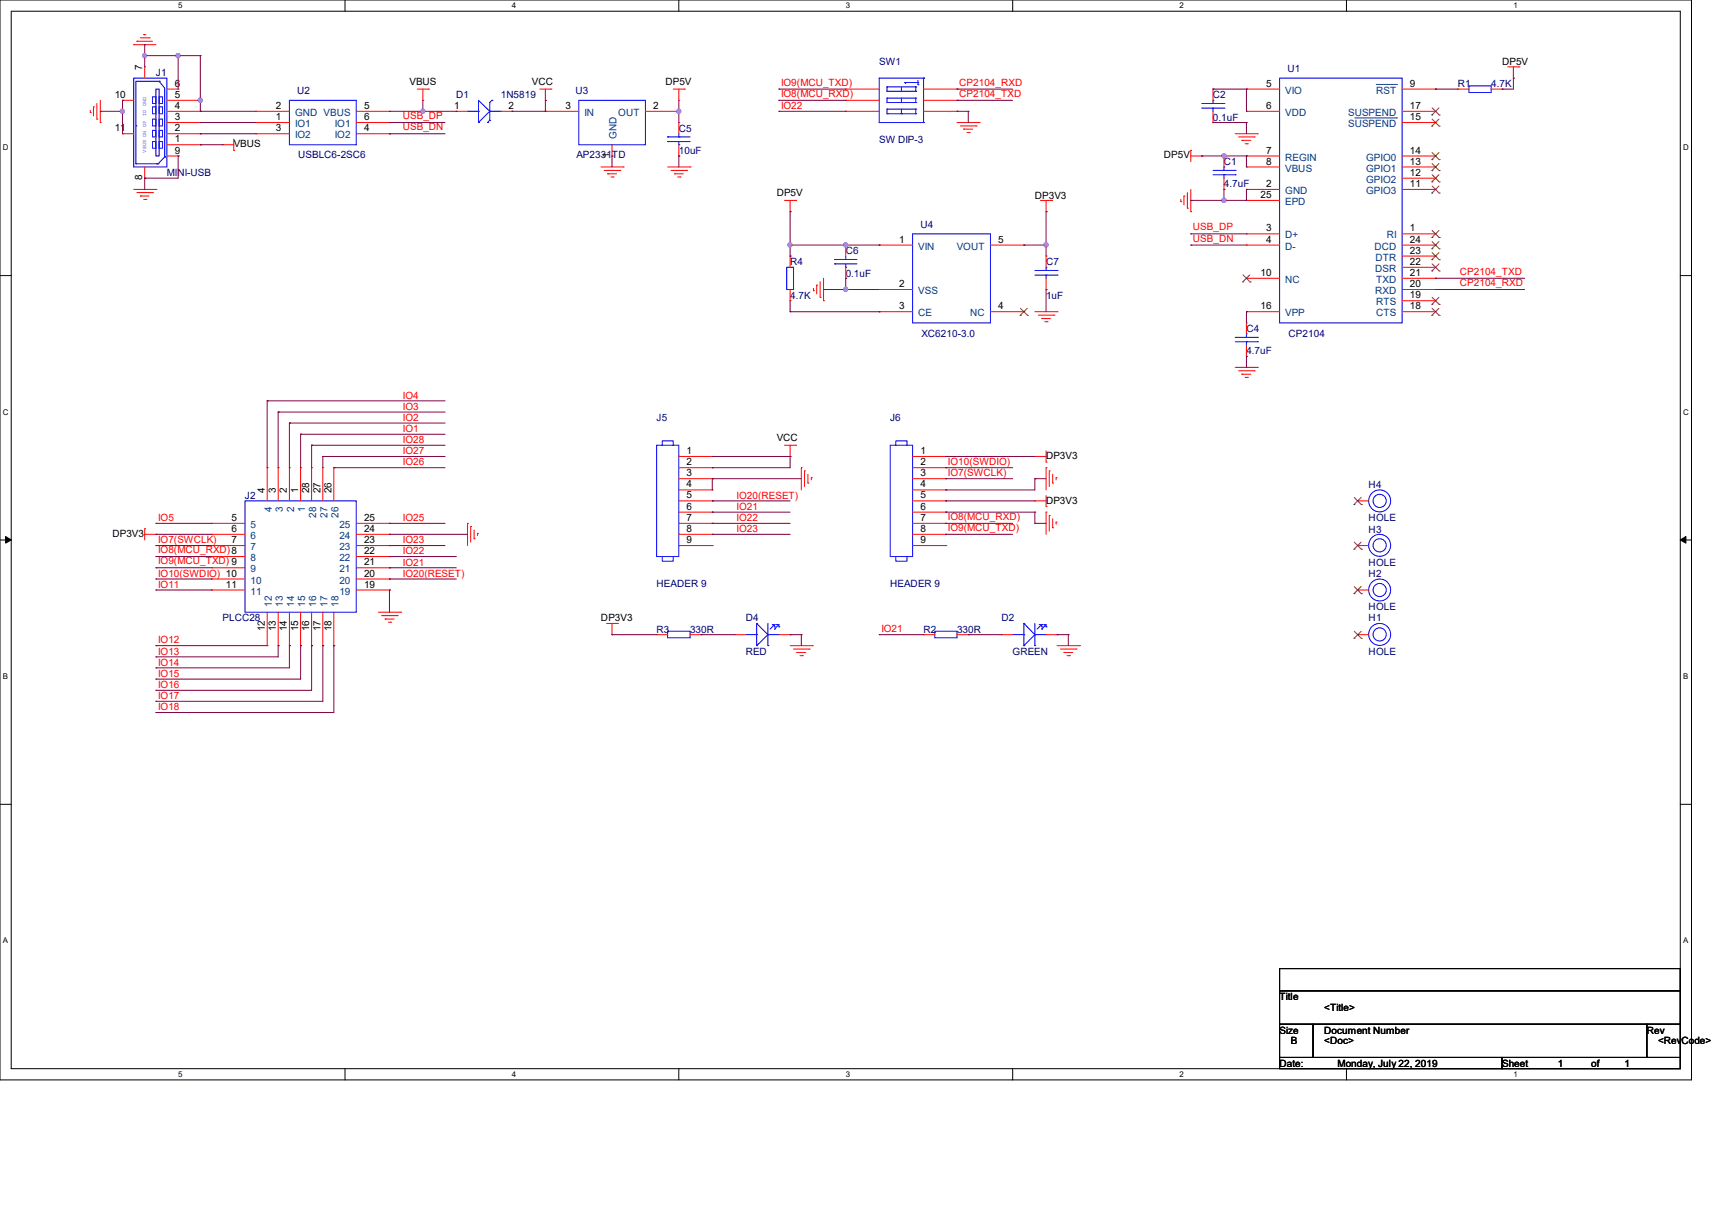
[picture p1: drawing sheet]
# OrCAD Capture schematic HI2XXDK.DSN
size B

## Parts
C1  4.7uF  [C0402_ob]
C2  0.1uF  [C0402_ob]
C4  4.7uF  [C0402_ob]
C5  10uF  [SC1206]
C6  0.1uF  [C0402_ob]
C7  1uF  [C0402_ob]
D1  1N5819  [SD1206]
D2  GREEN  [D0603]
D4  RED  [D0603]
H1  HOLE  [HOLE-2-MM]
H2  HOLE  [HOLE-2-MM]
H3  HOLE  [HOLE-2-MM]
H4  HOLE  [HOLE-2-MM]
J1  MINI-USB  [MICRO-USB-B-1051640001]
J2  PLCC28  [PLCC28_DIP]
J3  CONN PLUG 5  [HEADER1X5-2_54mm]
J5  HEADER 9  [HEADER1X9-2_54mm]
J6  HEADER 9  [HEADER1X9-2_54mm]
R1  4.7K  [R0402_ob]
R2  330R  [R0402_ob]
R3  330R  [R0402_ob]
R4  4.7K  [R0402_ob]
SW1  SW DIP-3  [SW_SMD_3P]
U1  CP2104  [QFN-24_4X4mm_p0_5]
U2  USBLC6-2SC6  [SOT23-6-0_95]
U3  AP2331TD  [SOT23-3-0_95]
U4  XC6210-3.0  [SOT23-5-0_95]

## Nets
GND: C1.1 C2.1 C4.1 C5.2 C6.2 C7.1 D2.2(-) D4.2(-) J1.4(ID) J1.5(GND) J1.6 J1.7 J1.8 J1.9 J1.10 J1.11 J2.19 J2.24 J3.3 J5.3 J5.4 J6.4 J6.6 SW1.4(B3) U1.2(GND) U1.25(EPD) U2.2(GND) U3.1(GND) U4.2(VSS)
VBUS: D1.1(P) J1.1(VBUS) U2.5(VBUS)
VCC: D1.2(N) J3.1 J5.1 J5.2 U3.3(IN)
CP2104_RXD: SW1.6(B1) U1.20(RXD)
CP2104_TXD: SW1.5(B2) U1.21(TXD)
DP3V3: C7.2 J2.6 J3.2 J6.1 J6.5 R3.1 U4.5(VOUT)
DP5V: C1.2 C5.1 C6.1 R1.2 R4.2 U1.7(REGIN) U1.8(VBUS) U3.2(OUT) U4.1(VIN)
IO1: J2.1
IO2: J2.2
IO3: J2.3
IO4: J2.4
IO5: J2.5
IO7(SWCLK): J2.7 J6.3
IO8(MCU_RXD): J2.8 J3.4 J6.7 SW1.2(A2)
IO9(MCU_TXD): J2.9 J3.5 J6.8 SW1.1(A1)
IO10(SWDIO): J2.10 J6.2
IO11: J2.11
IO12: J2.12
IO13: J2.13
IO14: J2.14
IO15: J2.15
IO16: J2.16
IO17: J2.17
IO18: J2.18
IO20(RESET): J2.20 J5.5
IO21: J2.21 J5.6 R2.1
IO22: J2.22 J5.7 SW1.3(A3)
IO23: J2.23 J5.8
IO25: J2.25
IO26: J2.26
IO27: J2.27
IO28: J2.28
USB_DN: U1.4(D-) U2.4(IO2)
USB_DP: U1.3(D+) U2.6(IO1)
N02222: C2.2 U1.5(VIO) U1.6(VDD)
N02371: C4.2 U1.16(VPP)
N03180: R1.1 U1.9(~{RST})
N03555: D2.1(+) R2.2
N94151: D4.1(+) R3.2
N576722: J1.3(DP) U2.1(IO1)
N576726: J1.2(DN) U2.3(IO2)
N579280: R4.1 U4.3(CE)

Not connected (* = marked no-connect by the designer): H1 1*; H2 1*; H3 1*; H4 1*; J5 9; J6 9; U1 1(RI)* 10(NC)* 11(GPIO3)* 12(GPIO2)* 13(GPIO1)* 14(GPIO0)* 15(S~{USPEND})* 17(SUSPEND)* 18(CTS)* 19(RTS)* 22(DSR)* 23(DTR)* 24(DCD)*; U4 4(NC)*
